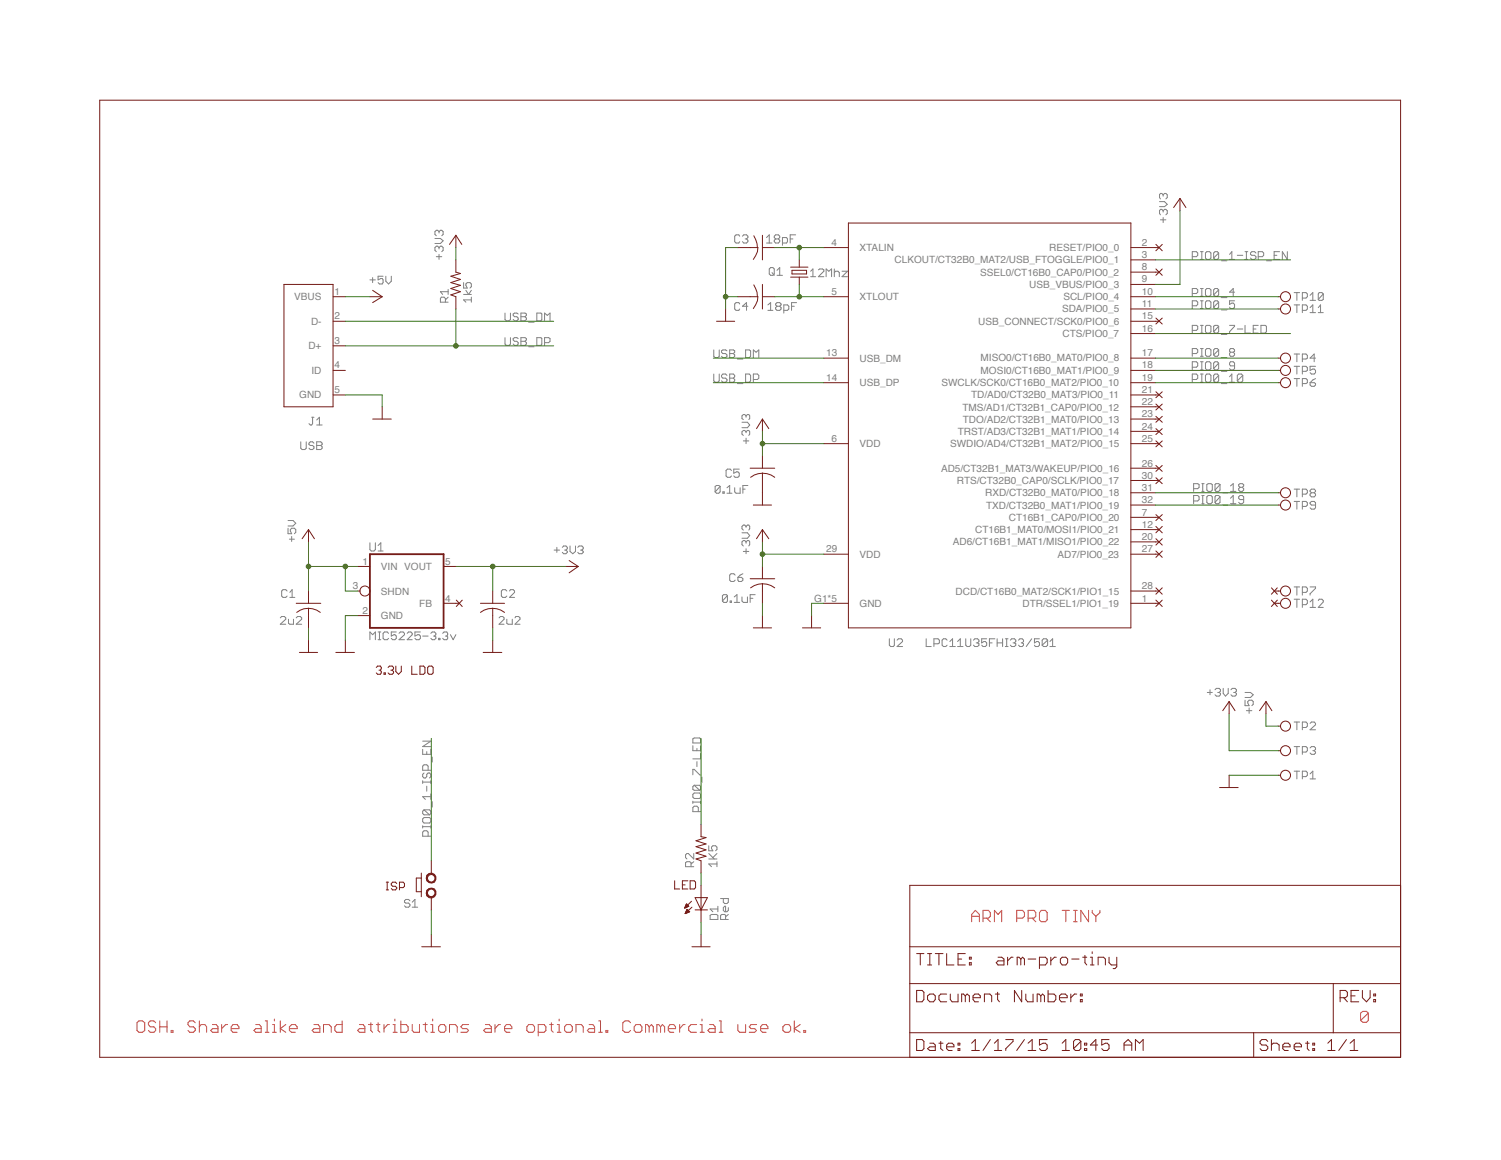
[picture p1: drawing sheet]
<?xml version="1.0" encoding="utf-8"?>
<!DOCTYPE eagle SYSTEM "eagle.dtd">
<eagle version="6.5.0">
<drawing>
<settings>
<setting alwaysvectorfont="no"/>
<setting verticaltext="up"/>
</settings>
<grid distance="0.1" unitdist="inch" unit="inch" style="lines" multiple="1" display="no" altdistance="0.01" altunitdist="inch" altunit="inch"/>
<schematic xreflabel="%F%N/%S.%C%R" xrefpart="/%S.%C%R">
<libraries>
<library name="arm-pro-tiny">
<symbols>
<symbol name="C-US">
<wire x1="-2.54" y1="0" x2="2.54" y2="0" width="0.254" layer="94"/>
<wire x1="0" y1="-1.016" x2="0" y2="-1.0161" width="0.1524" layer="94"/>
<wire x1="0" y1="-1.0161" x2="0" y2="-2.54" width="0.1524" layer="94"/>
<wire x1="0" y1="-1" x2="2.4892" y2="-1.8542" width="0.254" layer="94" curve="-37.878202"/>
<wire x1="-2.4668" y1="-1.8504" x2="0" y2="-1.0161" width="0.254" layer="94" curve="-37.373024"/>
<pin name="1" x="0" y="2.54" visible="off" length="short" direction="pas" swaplevel="1" rot="R270"/>
<pin name="2" x="0" y="-5.08" visible="off" length="short" direction="pas" swaplevel="1" rot="R90"/>
<text x="1.016" y="0.635" size="1.778" layer="95">&gt;NAME</text>
<text x="1.016" y="-4.191" size="1.778" layer="96">&gt;VALUE</text>
</symbol>
<symbol name="+5V">
<wire x1="1.27" y1="-1.905" x2="0" y2="0" width="0.254" layer="94"/>
<wire x1="0" y1="0" x2="-1.27" y2="-1.905" width="0.254" layer="94"/>
<pin name="+5V" x="0" y="-2.54" visible="off" length="short" direction="sup" rot="R90"/>
<text x="-2.54" y="-2.54" size="1.778" layer="96" rot="R90">&gt;VALUE</text>
</symbol>
<symbol name="+3V3">
<wire x1="1.27" y1="-1.905" x2="0" y2="0" width="0.254" layer="94"/>
<wire x1="0" y1="0" x2="-1.27" y2="-1.905" width="0.254" layer="94"/>
<pin name="+3V3" x="0" y="-2.54" visible="off" length="short" direction="sup" rot="R90"/>
<text x="-2.54" y="-5.08" size="1.778" layer="96" rot="R90">&gt;VALUE</text>
</symbol>
<symbol name="CRYSTAL">
<wire x1="1.016" y1="0" x2="2.54" y2="0" width="0.1524" layer="94"/>
<wire x1="-2.54" y1="0" x2="-1.016" y2="0" width="0.1524" layer="94"/>
<wire x1="-0.381" y1="1.524" x2="-0.381" y2="-1.524" width="0.254" layer="94"/>
<wire x1="-0.381" y1="-1.524" x2="0.381" y2="-1.524" width="0.254" layer="94"/>
<wire x1="0.381" y1="-1.524" x2="0.381" y2="1.524" width="0.254" layer="94"/>
<wire x1="0.381" y1="1.524" x2="-0.381" y2="1.524" width="0.254" layer="94"/>
<wire x1="1.016" y1="1.778" x2="1.016" y2="-1.778" width="0.254" layer="94"/>
<wire x1="-1.016" y1="1.778" x2="-1.016" y2="-1.778" width="0.254" layer="94"/>
<pin name="1" x="-2.54" y="0" visible="off" length="point" direction="pas" swaplevel="1"/>
<pin name="2" x="2.54" y="0" visible="off" length="point" direction="pas" swaplevel="1" rot="R180"/>
<text x="2.54" y="1.016" size="1.778" layer="95">&gt;NAME</text>
<text x="2.54" y="-2.54" size="1.778" layer="96">&gt;VALUE</text>
<text x="-2.159" y="-1.143" size="0.8636" layer="93">1</text>
<text x="1.524" y="-1.143" size="0.8636" layer="93">2</text>
</symbol>
<symbol name="DOCFIELD">
<wire x1="0" y1="0" x2="71.12" y2="0" width="0.1016" layer="94"/>
<wire x1="101.6" y1="15.24" x2="87.63" y2="15.24" width="0.1016" layer="94"/>
<wire x1="0" y1="0" x2="0" y2="5.08" width="0.1016" layer="94"/>
<wire x1="0" y1="5.08" x2="71.12" y2="5.08" width="0.1016" layer="94"/>
<wire x1="0" y1="5.08" x2="0" y2="15.24" width="0.1016" layer="94"/>
<wire x1="101.6" y1="15.24" x2="101.6" y2="5.08" width="0.1016" layer="94"/>
<wire x1="71.12" y1="5.08" x2="71.12" y2="0" width="0.1016" layer="94"/>
<wire x1="71.12" y1="5.08" x2="87.63" y2="5.08" width="0.1016" layer="94"/>
<wire x1="71.12" y1="0" x2="101.6" y2="0" width="0.1016" layer="94"/>
<wire x1="87.63" y1="15.24" x2="87.63" y2="5.08" width="0.1016" layer="94"/>
<wire x1="87.63" y1="15.24" x2="0" y2="15.24" width="0.1016" layer="94"/>
<wire x1="87.63" y1="5.08" x2="101.6" y2="5.08" width="0.1016" layer="94"/>
<wire x1="101.6" y1="5.08" x2="101.6" y2="0" width="0.1016" layer="94"/>
<wire x1="0" y1="15.24" x2="0" y2="22.86" width="0.1016" layer="94"/>
<wire x1="101.6" y1="35.56" x2="0" y2="35.56" width="0.1016" layer="94"/>
<wire x1="101.6" y1="35.56" x2="101.6" y2="22.86" width="0.1016" layer="94"/>
<wire x1="0" y1="22.86" x2="101.6" y2="22.86" width="0.1016" layer="94"/>
<wire x1="0" y1="22.86" x2="0" y2="35.56" width="0.1016" layer="94"/>
<wire x1="101.6" y1="22.86" x2="101.6" y2="15.24" width="0.1016" layer="94"/>
<text x="1.27" y="1.27" size="2.54" layer="94" font="vector">Date:</text>
<text x="12.7" y="1.27" size="2.54" layer="94" font="vector">&gt;LAST_DATE_TIME</text>
<text x="72.39" y="1.27" size="2.54" layer="94" font="vector">Sheet:</text>
<text x="86.36" y="1.27" size="2.54" layer="94" font="vector">&gt;SHEET</text>
<text x="88.9" y="11.43" size="2.54" layer="94" font="vector">REV:</text>
<text x="1.27" y="19.05" size="2.54" layer="94" font="vector">TITLE:</text>
<text x="1.27" y="11.43" size="2.54" layer="94" font="vector">Document Number:</text>
<text x="17.78" y="19.05" size="2.54" layer="94" font="vector">&gt;DRAWING_NAME</text>
</symbol>
<symbol name="GND">
<wire x1="-1.905" y1="0" x2="1.905" y2="0" width="0.254" layer="94"/>
<pin name="GND" x="0" y="2.54" visible="off" length="short" direction="sup" rot="R270"/>
</symbol>
<symbol name="LED">
<wire x1="1.27" y1="0" x2="0" y2="-2.54" width="0.254" layer="94"/>
<wire x1="0" y1="-2.54" x2="-1.27" y2="0" width="0.254" layer="94"/>
<wire x1="1.27" y1="-2.54" x2="0" y2="-2.54" width="0.254" layer="94"/>
<wire x1="0" y1="-2.54" x2="-1.27" y2="-2.54" width="0.254" layer="94"/>
<wire x1="1.27" y1="0" x2="0" y2="0" width="0.254" layer="94"/>
<wire x1="0" y1="0" x2="-1.27" y2="0" width="0.254" layer="94"/>
<wire x1="0" y1="0" x2="0" y2="-2.54" width="0.1524" layer="94"/>
<wire x1="-2.032" y1="-0.762" x2="-3.429" y2="-2.159" width="0.1524" layer="94"/>
<wire x1="-1.905" y1="-1.905" x2="-3.302" y2="-3.302" width="0.1524" layer="94"/>
<pin name="A" x="0" y="2.54" visible="off" length="short" direction="pas" rot="R270"/>
<pin name="C" x="0" y="-5.08" visible="off" length="short" direction="pas" rot="R90"/>
<text x="3.556" y="-4.572" size="1.778" layer="95" rot="R90">&gt;NAME</text>
<text x="5.715" y="-4.572" size="1.778" layer="96" rot="R90">&gt;VALUE</text>
<polygon width="0.1524" layer="94">
<vertex x="-3.429" y="-2.159"/>
<vertex x="-3.048" y="-1.27"/>
<vertex x="-2.54" y="-1.778"/>
</polygon>
<polygon width="0.1524" layer="94">
<vertex x="-3.302" y="-3.302"/>
<vertex x="-2.921" y="-2.413"/>
<vertex x="-2.413" y="-2.921"/>
</polygon>
</symbol>
<symbol name="LPC11U35FHN33">
<wire x1="10.16" y1="50.8" x2="10.16" y2="-33.02" width="0.254" layer="94"/>
<wire x1="10.16" y1="-33.02" x2="-48.26" y2="-33.02" width="0.254" layer="94"/>
<wire x1="-48.26" y1="-33.02" x2="-48.26" y2="50.8" width="0.254" layer="94"/>
<wire x1="-48.26" y1="50.8" x2="10.16" y2="50.8" width="0.254" layer="94"/>
<pin name="AD5/CT32B1_MAT3/WAKEUP/PIO0_16" x="15.24" y="0" length="middle" rot="R180"/>
<pin name="AD6/CT16B1_MAT1/MISO1/PIO0_22" x="15.24" y="-15.24" length="middle" rot="R180"/>
<pin name="AD7/PIO0_23" x="15.24" y="-17.78" length="middle" rot="R180"/>
<pin name="CLKOUT/CT32B0_MAT2/USB_FTOGGLE/PIO0_1" x="15.24" y="43.18" length="middle" rot="R180"/>
<pin name="CT16B1_CAP0/PIO0_20" x="15.24" y="-10.16" length="middle" rot="R180"/>
<pin name="CT16B1_MAT0/MOSI1/PIO0_21" x="15.24" y="-12.7" length="middle" rot="R180"/>
<pin name="CTS/PIO0_7" x="15.24" y="27.94" length="middle" rot="R180"/>
<pin name="DCD/CT16B0_MAT2/SCK1/PIO1_15" x="15.24" y="-25.4" length="middle" rot="R180"/>
<pin name="DTR/SSEL1/PIO1_19" x="15.24" y="-27.94" length="middle" rot="R180"/>
<pin name="GND" x="-53.34" y="-27.94" length="middle"/>
<pin name="MISO0/CT16B0_MAT0/PIO0_8" x="15.24" y="22.86" length="middle" rot="R180"/>
<pin name="MOSI0/CT16B0_MAT1/PIO0_9" x="15.24" y="20.32" length="middle" rot="R180"/>
<pin name="RESET/PIO0_0" x="15.24" y="45.72" length="middle" rot="R180"/>
<pin name="RTS/CT32B0_CAP0/SCLK/PIO0_17" x="15.24" y="-2.54" length="middle" rot="R180"/>
<pin name="RXD/CT32B0_MAT0/PIO0_18" x="15.24" y="-5.08" length="middle" rot="R180"/>
<pin name="SCL/PIO0_4" x="15.24" y="35.56" length="middle" rot="R180"/>
<pin name="SDA/PIO0_5" x="15.24" y="33.02" length="middle" rot="R180"/>
<pin name="SSEL0/CT16B0_CAP0/PIO0_2" x="15.24" y="40.64" length="middle" rot="R180"/>
<pin name="SWCLK/SCK0/CT16B0_MAT2/PIO0_10" x="15.24" y="17.78" length="middle" rot="R180"/>
<pin name="SWDIO/AD4/CT32B1_MAT2/PIO0_15" x="15.24" y="5.08" length="middle" rot="R180"/>
<pin name="TD/AD0/CT32B0_MAT3/PIO0_11" x="15.24" y="15.24" length="middle" rot="R180"/>
<pin name="TDO/AD2/CT32B1_MAT0/PIO0_13" x="15.24" y="10.16" length="middle" rot="R180"/>
<pin name="TMS/AD1/CT32B1_CAP0/PIO0_12" x="15.24" y="12.7" length="middle" rot="R180"/>
<pin name="TRST/AD3/CT32B1_MAT1/PIO0_14" x="15.24" y="7.62" length="middle" rot="R180"/>
<pin name="TXD/CT32B0_MAT1/PIO0_19" x="15.24" y="-7.62" length="middle" rot="R180"/>
<pin name="USB_CONNECT/SCK0/PIO0_6" x="15.24" y="30.48" length="middle" rot="R180"/>
<pin name="USB_DM" x="-53.34" y="22.86" length="middle"/>
<pin name="USB_DP" x="-53.34" y="17.78" length="middle"/>
<pin name="USB_VBUS/PIO0_3" x="15.24" y="38.1" length="middle" rot="R180"/>
<pin name="VDD@1" x="-53.34" y="5.08" length="middle"/>
<pin name="VDD@2" x="-53.34" y="-17.78" length="middle"/>
<pin name="XTALIN" x="-53.34" y="45.72" length="middle"/>
<pin name="XTLOUT" x="-53.34" y="35.56" length="middle"/>
<text x="-47.498" y="-36.9824" size="1.778" layer="95">&gt;NAME</text>
<text x="-34.798" y="-36.9824" size="1.778" layer="96">&gt;VALUE</text>
</symbol>
<symbol name="NC">
<wire x1="0" y1="0" x2="-0.762" y2="0" width="0.1524" layer="94"/>
<wire x1="-1.397" y1="0.635" x2="-0.127" y2="-0.635" width="0.254" layer="94"/>
<wire x1="-0.127" y1="0.635" x2="-1.397" y2="-0.635" width="0.254" layer="94"/>
</symbol>
<symbol name="PINHD1">
<pin name="1" x="-2.54" y="0" visible="off" length="short" direction="pas" function="dot"/>
<text x="0.762" y="-0.889" size="1.778" layer="95">&gt;NAME</text>
</symbol>
<symbol name="PUSH_BUTTON">
<circle x="0" y="-1.524" radius="0.915809375" width="0.254" layer="94"/>
<circle x="0" y="1.524" radius="0.915809375" width="0.254" layer="94"/>
<wire x1="-2.032" y1="2.54" x2="-2.032" y2="1.524" width="0.254" layer="94"/>
<wire x1="-2.032" y1="1.524" x2="-2.032" y2="-1.27" width="0.254" layer="94"/>
<wire x1="-2.032" y1="-1.27" x2="-2.032" y2="-2.286" width="0.254" layer="94"/>
<wire x1="-2.032" y1="1.524" x2="-3.048" y2="1.524" width="0.254" layer="94"/>
<wire x1="-3.048" y1="1.524" x2="-3.048" y2="-1.27" width="0.254" layer="94"/>
<wire x1="-3.048" y1="-1.27" x2="-2.032" y2="-1.27" width="0.254" layer="94"/>
<pin name="1" x="0" y="-5.08" visible="off" length="short" direction="pas" rot="R90"/>
<pin name="2" x="0" y="5.08" visible="off" length="short" direction="pas" rot="R270"/>
<text x="-10.16" y="3.81" size="1.778" layer="95">&gt;NAME</text>
</symbol>
<symbol name="R-US">
<wire x1="-2.54" y1="0" x2="-2.159" y2="1.016" width="0.2032" layer="94"/>
<wire x1="-2.159" y1="1.016" x2="-1.524" y2="-1.016" width="0.2032" layer="94"/>
<wire x1="-1.524" y1="-1.016" x2="-0.889" y2="1.016" width="0.2032" layer="94"/>
<wire x1="-0.889" y1="1.016" x2="-0.254" y2="-1.016" width="0.2032" layer="94"/>
<wire x1="-0.254" y1="-1.016" x2="0.381" y2="1.016" width="0.2032" layer="94"/>
<wire x1="0.381" y1="1.016" x2="1.016" y2="-1.016" width="0.2032" layer="94"/>
<wire x1="1.016" y1="-1.016" x2="1.651" y2="1.016" width="0.2032" layer="94"/>
<wire x1="1.651" y1="1.016" x2="2.286" y2="-1.016" width="0.2032" layer="94"/>
<wire x1="2.286" y1="-1.016" x2="2.54" y2="0" width="0.2032" layer="94"/>
<pin name="1" x="-5.08" y="0" visible="off" length="short" direction="pas" swaplevel="1"/>
<pin name="2" x="5.08" y="0" visible="off" length="short" direction="pas" swaplevel="1" rot="R180"/>
<text x="-3.81" y="1.4986" size="1.778" layer="95">&gt;NAME</text>
<text x="-3.81" y="-3.302" size="1.778" layer="96">&gt;VALUE</text>
</symbol>
<symbol name="TC1015">
<wire x1="-7.62" y1="-7.62" x2="7.62" y2="-7.62" width="0.4064" layer="94"/>
<wire x1="7.62" y1="-7.62" x2="7.62" y2="7.62" width="0.4064" layer="94"/>
<wire x1="7.62" y1="7.62" x2="-7.62" y2="7.62" width="0.4064" layer="94"/>
<wire x1="-7.62" y1="7.62" x2="-7.62" y2="-7.62" width="0.4064" layer="94"/>
<pin name="FB" x="10.16" y="-2.54" length="short" direction="pas" rot="R180"/>
<pin name="GND" x="-10.16" y="-5.08" length="short" direction="pwr"/>
<pin name="SHDN" x="-10.16" y="0" length="short" direction="in" function="dot"/>
<pin name="VIN" x="-10.16" y="5.08" length="short" direction="pwr"/>
<pin name="VOUT" x="10.16" y="5.08" length="short" direction="sup" rot="R180"/>
<text x="-7.62" y="8.255" size="1.778" layer="95">&gt;NAME</text>
<text x="-7.62" y="-10.16" size="1.778" layer="96">&gt;VALUE</text>
</symbol>
<symbol name="USB">
<wire x1="-5.08" y1="17.78" x2="5.08" y2="17.78" width="0.254" layer="94"/>
<wire x1="5.08" y1="17.78" x2="5.08" y2="-7.62" width="0.254" layer="94"/>
<wire x1="5.08" y1="-7.62" x2="-5.08" y2="-7.62" width="0.254" layer="94"/>
<wire x1="-5.08" y1="17.78" x2="-5.08" y2="-7.62" width="0.254" layer="94"/>
<pin name="D+" x="7.62" y="5.08" length="short" rot="R180"/>
<pin name="D-" x="7.62" y="10.16" length="short" rot="R180"/>
<pin name="GND" x="7.62" y="-5.08" length="short" rot="R180"/>
<pin name="ID" x="7.62" y="0" length="short" rot="R180"/>
<pin name="VBUS" x="7.62" y="15.24" length="short" rot="R180"/>
<text x="3.302" y="-11.43" size="1.778" layer="95" rot="MR0">&gt;NAME</text>
<text x="3.302" y="-16.51" size="1.778" layer="96" rot="MR0">&gt;VALUE</text>
</symbol>
</symbols>
<devicesets>
<deviceset name="C-US" prefix="C" uservalue="yes">
<gates>
<gate name="G$1" symbol="C-US" x="0" y="0"/>
</gates>
<devices>
<device name="C0402K" package="C0402K">
<connects>
<connect gate="G$1" pin="1" pad="1"/>
<connect gate="G$1" pin="2" pad="2"/>
</connects>
<technologies>
<technology name=""/>
</technologies>
</device>
</devices>
</deviceset>
<deviceset name="+5V" prefix="P+">
<gates>
<gate name="VCC" symbol="+5V" x="0" y="0"/>
</gates>
<devices>
<device name="">
<technologies>
<technology name=""/>
</technologies>
</device>
</devices>
</deviceset>
<deviceset name="+3V3" prefix="+3V3">
<gates>
<gate name="G$1" symbol="+3V3" x="0" y="0"/>
</gates>
<devices>
<device name="">
<technologies>
<technology name=""/>
</technologies>
</device>
</devices>
</deviceset>
<deviceset name="CRYSTAL" prefix="Q" uservalue="yes">
<gates>
<gate name="G$1" symbol="CRYSTAL" x="0" y="0"/>
</gates>
<devices>
<device name="CTS406" package="CRYSTAL">
<connects>
<connect gate="G$1" pin="1" pad="1"/>
<connect gate="G$1" pin="2" pad="3"/>
</connects>
<technologies>
<technology name="">
<attribute name="MF" value="" constant="no"/>
<attribute name="MPN" value="" constant="no"/>
<attribute name="OC_FARNELL" value="unknown" constant="no"/>
<attribute name="OC_NEWARK" value="unknown" constant="no"/>
</technology>
</technologies>
</device>
</devices>
</deviceset>
<deviceset name="DOCFIELD">
<gates>
<gate name="G$1" symbol="DOCFIELD" x="0" y="0"/>
</gates>
<devices>
<device name="">
<technologies>
<technology name=""/>
</technologies>
</device>
</devices>
</deviceset>
<deviceset name="GND" prefix="GND">
<gates>
<gate name="1" symbol="GND" x="0" y="0"/>
</gates>
<devices>
<device name="">
<technologies>
<technology name=""/>
</technologies>
</device>
</devices>
</deviceset>
<deviceset name="LED" prefix="LED" uservalue="yes">
<gates>
<gate name="G$1" symbol="LED" x="0" y="0"/>
</gates>
<devices>
<device name="CHIP-LED0603" package="CHIP-LED0603">
<connects>
<connect gate="G$1" pin="A" pad="A"/>
<connect gate="G$1" pin="C" pad="C"/>
</connects>
<technologies>
<technology name=""/>
</technologies>
</device>
</devices>
</deviceset>
<deviceset name="LPC11U35FHN33/501">
<gates>
<gate name="G$1" symbol="LPC11U35FHN33" x="22.86" y="-7.62"/>
</gates>
<devices>
<device name="" package="HVQFN33-5MM">
<connects>
<connect gate="G$1" pin="AD5/CT32B1_MAT3/WAKEUP/PIO0_16" pad="26"/>
<connect gate="G$1" pin="AD6/CT16B1_MAT1/MISO1/PIO0_22" pad="20"/>
<connect gate="G$1" pin="AD7/PIO0_23" pad="27"/>
<connect gate="G$1" pin="CLKOUT/CT32B0_MAT2/USB_FTOGGLE/PIO0_1" pad="3"/>
<connect gate="G$1" pin="CT16B1_CAP0/PIO0_20" pad="7"/>
<connect gate="G$1" pin="CT16B1_MAT0/MOSI1/PIO0_21" pad="12"/>
<connect gate="G$1" pin="CTS/PIO0_7" pad="16"/>
<connect gate="G$1" pin="DCD/CT16B0_MAT2/SCK1/PIO1_15" pad="28"/>
<connect gate="G$1" pin="DTR/SSEL1/PIO1_19" pad="1"/>
<connect gate="G$1" pin="GND" pad="G1 G2 G3 G4 TAB"/>
<connect gate="G$1" pin="MISO0/CT16B0_MAT0/PIO0_8" pad="17"/>
<connect gate="G$1" pin="MOSI0/CT16B0_MAT1/PIO0_9" pad="18"/>
<connect gate="G$1" pin="RESET/PIO0_0" pad="2"/>
<connect gate="G$1" pin="RTS/CT32B0_CAP0/SCLK/PIO0_17" pad="30"/>
<connect gate="G$1" pin="RXD/CT32B0_MAT0/PIO0_18" pad="31"/>
<connect gate="G$1" pin="SCL/PIO0_4" pad="10"/>
<connect gate="G$1" pin="SDA/PIO0_5" pad="11"/>
<connect gate="G$1" pin="SSEL0/CT16B0_CAP0/PIO0_2" pad="8"/>
<connect gate="G$1" pin="SWCLK/SCK0/CT16B0_MAT2/PIO0_10" pad="19"/>
<connect gate="G$1" pin="SWDIO/AD4/CT32B1_MAT2/PIO0_15" pad="25"/>
<connect gate="G$1" pin="TD/AD0/CT32B0_MAT3/PIO0_11" pad="21"/>
<connect gate="G$1" pin="TDO/AD2/CT32B1_MAT0/PIO0_13" pad="23"/>
<connect gate="G$1" pin="TMS/AD1/CT32B1_CAP0/PIO0_12" pad="22"/>
<connect gate="G$1" pin="TRST/AD3/CT32B1_MAT1/PIO0_14" pad="24"/>
<connect gate="G$1" pin="TXD/CT32B0_MAT1/PIO0_19" pad="32"/>
<connect gate="G$1" pin="USB_CONNECT/SCK0/PIO0_6" pad="15"/>
<connect gate="G$1" pin="USB_DM" pad="13"/>
<connect gate="G$1" pin="USB_DP" pad="14"/>
<connect gate="G$1" pin="USB_VBUS/PIO0_3" pad="9"/>
<connect gate="G$1" pin="VDD@1" pad="6"/>
<connect gate="G$1" pin="VDD@2" pad="29"/>
<connect gate="G$1" pin="XTALIN" pad="4"/>
<connect gate="G$1" pin="XTLOUT" pad="5"/>
</connects>
<technologies>
<technology name=""/>
</technologies>
</device>
</devices>
</deviceset>
<deviceset name="NC">
<gates>
<gate name="G$1" symbol="NC" x="0" y="0"/>
</gates>
<devices>
<device name="">
<technologies>
<technology name=""/>
</technologies>
</device>
</devices>
</deviceset>
<deviceset name="PINHD-1X1" prefix="JP" uservalue="yes">
<gates>
<gate name="G$1" symbol="PINHD1" x="0" y="0"/>
</gates>
<devices>
<device name="" package="1X01">
<connects>
<connect gate="G$1" pin="1" pad="1"/>
</connects>
<technologies>
<technology name=""/>
</technologies>
</device>
</devices>
</deviceset>
<deviceset name="PUSH_BUTTON">
<gates>
<gate name="G$1" symbol="PUSH_BUTTON" x="0" y="0"/>
</gates>
<devices>
<device name="" package="PUSH_BUTTON">
<connects>
<connect gate="G$1" pin="1" pad="A1"/>
<connect gate="G$1" pin="2" pad="B2"/>
</connects>
<technologies>
<technology name=""/>
</technologies>
</device>
</devices>
</deviceset>
<deviceset name="R-US_" prefix="R" uservalue="yes">
<gates>
<gate name="G$1" symbol="R-US" x="0" y="0"/>
</gates>
<devices>
<device name="R0402" package="R0402">
<connects>
<connect gate="G$1" pin="1" pad="1"/>
<connect gate="G$1" pin="2" pad="2"/>
</connects>
<technologies>
<technology name=""/>
</technologies>
</device>
</devices>
</deviceset>
<deviceset name="TC1015" prefix="IC">
<gates>
<gate name="G$1" symbol="TC1015" x="0" y="0"/>
</gates>
<devices>
<device name="" package="SOT25">
<connects>
<connect gate="G$1" pin="FB" pad="4"/>
<connect gate="G$1" pin="GND" pad="2"/>
<connect gate="G$1" pin="SHDN" pad="3"/>
<connect gate="G$1" pin="VIN" pad="1"/>
<connect gate="G$1" pin="VOUT" pad="5"/>
</connects>
<technologies>
<technology name=""/>
</technologies>
</device>
</devices>
</deviceset>
<deviceset name="USB" prefix="J">
<gates>
<gate name="G$1" symbol="USB" x="0" y="0"/>
</gates>
<devices>
<device name="" package="USB-MICRO-ZX62RD-AB-5P8">
<connects>
<connect gate="G$1" pin="D+" pad="3"/>
<connect gate="G$1" pin="D-" pad="2"/>
<connect gate="G$1" pin="GND" pad="5"/>
<connect gate="G$1" pin="ID" pad="4"/>
<connect gate="G$1" pin="VBUS" pad="1"/>
</connects>
<technologies>
<technology name=""/>
</technologies>
</device>
</devices>
</deviceset>
</devicesets>
</library>
</libraries>
<attributes>
</attributes>
<variantdefs>
</variantdefs>
<classes>
<class number="0" name="default" width="0" drill="0">
</class>
<class number="1" name="power" width="0.254" drill="0">
</class>
<class number="2" name="critical" width="0" drill="0">
</class>
</classes>
<parts>
<part name="U$20" library="arm-pro-tiny" deviceset="DOCFIELD" device=""/>
<part name="GND22" library="arm-pro-tiny" deviceset="GND" device=""/>
<part name="S1" library="arm-pro-tiny" deviceset="PUSH_BUTTON" device=""/>
<part name="U1" library="arm-pro-tiny" deviceset="TC1015" device="" value="MIC5225-3.3v"/>
<part name="GND3" library="arm-pro-tiny" deviceset="GND" device=""/>
<part name="C2" library="arm-pro-tiny" deviceset="C-US" device="C0402K" value="2u2"/>
<part name="GND18" library="arm-pro-tiny" deviceset="GND" device=""/>
<part name="C1" library="arm-pro-tiny" deviceset="C-US" device="C0402K" value="2u2"/>
<part name="GND28" library="arm-pro-tiny" deviceset="GND" device=""/>
<part name="U2" library="arm-pro-tiny" deviceset="LPC11U35FHN33/501" device="" value="LPC11U35FHI33/501"/>
<part name="GND2" library="arm-pro-tiny" deviceset="GND" device=""/>
<part name="Q1" library="arm-pro-tiny" deviceset="CRYSTAL" device="CTS406" value="12Mhz"/>
<part name="C3" library="arm-pro-tiny" deviceset="C-US" device="C0402K" value="18pF"/>
<part name="C4" library="arm-pro-tiny" deviceset="C-US" device="C0402K" value="18pF"/>
<part name="GND4" library="arm-pro-tiny" deviceset="GND" device=""/>
<part name="C6" library="arm-pro-tiny" deviceset="C-US" device="C0402K" value="0.1uF"/>
<part name="GND10" library="arm-pro-tiny" deviceset="GND" device=""/>
<part name="C5" library="arm-pro-tiny" deviceset="C-US" device="C0402K" value="0.1uF"/>
<part name="GND11" library="arm-pro-tiny" deviceset="GND" device=""/>
<part name="+3V1" library="arm-pro-tiny" deviceset="+3V3" device=""/>
<part name="+3V2" library="arm-pro-tiny" deviceset="+3V3" device=""/>
<part name="GND8" library="arm-pro-tiny" deviceset="GND" device=""/>
<part name="R1" library="arm-pro-tiny" deviceset="R-US_" device="R0402" value="1k5"/>
<part name="+3V5" library="arm-pro-tiny" deviceset="+3V3" device=""/>
<part name="R2" library="arm-pro-tiny" deviceset="R-US_" device="R0402" value="1K5"/>
<part name="D1" library="arm-pro-tiny" deviceset="LED" device="CHIP-LED0603" value="Red"/>
<part name="GND6" library="arm-pro-tiny" deviceset="GND" device=""/>
<part name="TP10" library="arm-pro-tiny" deviceset="PINHD-1X1" device="" value="HDR1"/>
<part name="TP11" library="arm-pro-tiny" deviceset="PINHD-1X1" device="" value="HDR1"/>
<part name="TP4" library="arm-pro-tiny" deviceset="PINHD-1X1" device="" value="HDR1"/>
<part name="TP5" library="arm-pro-tiny" deviceset="PINHD-1X1" device="" value="HDR1"/>
<part name="TP6" library="arm-pro-tiny" deviceset="PINHD-1X1" device="" value="HDR1"/>
<part name="TP8" library="arm-pro-tiny" deviceset="PINHD-1X1" device="" value="HDR1"/>
<part name="TP9" library="arm-pro-tiny" deviceset="PINHD-1X1" device="" value="HDR1"/>
<part name="TP2" library="arm-pro-tiny" deviceset="PINHD-1X1" device="" value="HDR1"/>
<part name="TP3" library="arm-pro-tiny" deviceset="PINHD-1X1" device="" value="HDR1"/>
<part name="TP1" library="arm-pro-tiny" deviceset="PINHD-1X1" device="" value="HDR1"/>
<part name="GND16" library="arm-pro-tiny" deviceset="GND" device=""/>
<part name="+3V3" library="arm-pro-tiny" deviceset="+3V3" device=""/>
<part name="U$1" library="arm-pro-tiny" deviceset="NC" device=""/>
<part name="+3V9" library="arm-pro-tiny" deviceset="+3V3" device=""/>
<part name="+3V6" library="arm-pro-tiny" deviceset="+3V3" device=""/>
<part name="U$2" library="arm-pro-tiny" deviceset="NC" device=""/>
<part name="U$3" library="arm-pro-tiny" deviceset="NC" device=""/>
<part name="U$4" library="arm-pro-tiny" deviceset="NC" device=""/>
<part name="U$5" library="arm-pro-tiny" deviceset="NC" device=""/>
<part name="U$6" library="arm-pro-tiny" deviceset="NC" device=""/>
<part name="U$7" library="arm-pro-tiny" deviceset="NC" device=""/>
<part name="U$8" library="arm-pro-tiny" deviceset="NC" device=""/>
<part name="U$9" library="arm-pro-tiny" deviceset="NC" device=""/>
<part name="U$10" library="arm-pro-tiny" deviceset="NC" device=""/>
<part name="U$11" library="arm-pro-tiny" deviceset="NC" device=""/>
<part name="U$12" library="arm-pro-tiny" deviceset="NC" device=""/>
<part name="U$13" library="arm-pro-tiny" deviceset="NC" device=""/>
<part name="U$14" library="arm-pro-tiny" deviceset="NC" device=""/>
<part name="U$15" library="arm-pro-tiny" deviceset="NC" device=""/>
<part name="U$16" library="arm-pro-tiny" deviceset="NC" device=""/>
<part name="U$17" library="arm-pro-tiny" deviceset="NC" device=""/>
<part name="P+3" library="arm-pro-tiny" deviceset="+5V" device=""/>
<part name="P+1" library="arm-pro-tiny" deviceset="+5V" device=""/>
<part name="P+2" library="arm-pro-tiny" deviceset="+5V" device=""/>
<part name="J1" library="arm-pro-tiny" deviceset="USB" device=""/>
<part name="TP7" library="arm-pro-tiny" deviceset="PINHD-1X1" device="" value="HDR1"/>
<part name="TP12" library="arm-pro-tiny" deviceset="PINHD-1X1" device="" value="HDR1"/>
<part name="U$18" library="arm-pro-tiny" deviceset="NC" device=""/>
<part name="U$19" library="arm-pro-tiny" deviceset="NC" device=""/>
</parts>
<sheets>
<sheet>
<plain>
<text x="180.34" y="27.94" size="2.54" layer="97" font="vector">ARM PRO TINY</text>
<wire x1="0" y1="198.12" x2="269.24" y2="198.12" width="0.1524" layer="94"/>
<wire x1="269.24" y1="198.12" x2="269.24" y2="0" width="0.1524" layer="94"/>
<wire x1="269.24" y1="0" x2="0" y2="0" width="0.1524" layer="94"/>
<wire x1="0" y1="0" x2="0" y2="198.12" width="0.1524" layer="94"/>
<text x="260.858" y="7.112" size="2.54" layer="97">0</text>
<text x="59.182" y="34.544" size="1.778" layer="94">ISP</text>
<text x="118.872" y="34.798" size="1.778" layer="94">LED</text>
<text x="57.15" y="79.248" size="1.778" layer="94">3.3V LDO</text>
<text x="7.62" y="5.08" size="2.54" layer="97" font="vector">OSH. Share alike and attributions are optional. Commercial use ok.</text>
</plain>
<instances>
<instance part="U$20" gate="G$1" x="167.64" y="0"/>
<instance part="GND22" gate="1" x="68.58" y="22.86"/>
<instance part="S1" gate="G$1" x="68.58" y="35.56" smashed="yes">
<attribute name="NAME" x="62.992" y="30.988" size="1.778" layer="95"/>
</instance>
<instance part="U1" gate="G$1" x="63.5" y="96.52"/>
<instance part="GND3" gate="1" x="50.8" y="83.82"/>
<instance part="C2" gate="G$1" x="81.28" y="93.98" smashed="yes">
<attribute name="NAME" x="83.058" y="95.123" size="1.778" layer="95"/>
<attribute name="VALUE" x="82.55" y="89.535" size="1.778" layer="96"/>
</instance>
<instance part="GND18" gate="1" x="81.28" y="83.82"/>
<instance part="C1" gate="G$1" x="43.18" y="93.98" smashed="yes">
<attribute name="NAME" x="37.592" y="95.123" size="1.778" layer="95"/>
<attribute name="VALUE" x="37.338" y="89.535" size="1.778" layer="96"/>
</instance>
<instance part="GND28" gate="1" x="43.18" y="83.82"/>
<instance part="U2" gate="G$1" x="203.2" y="121.92" smashed="yes">
<attribute name="NAME" x="163.322" y="84.9376" size="1.778" layer="95"/>
<attribute name="VALUE" x="170.942" y="84.9376" size="1.778" layer="96"/>
</instance>
<instance part="GND2" gate="1" x="147.32" y="88.9"/>
<instance part="Q1" gate="G$1" x="144.78" y="162.56" smashed="yes" rot="R90">
<attribute name="NAME" x="141.732" y="163.576" size="1.778" layer="95" rot="R180"/>
<attribute name="VALUE" x="155.194" y="163.322" size="1.778" layer="96" rot="R180"/>
</instance>
<instance part="C3" gate="G$1" x="137.16" y="167.64" smashed="yes" rot="R270">
<attribute name="NAME" x="131.318" y="168.529" size="1.778" layer="95"/>
<attribute name="VALUE" x="137.922" y="168.529" size="1.778" layer="96"/>
</instance>
<instance part="C4" gate="G$1" x="137.16" y="157.48" smashed="yes" rot="R270">
<attribute name="NAME" x="131.318" y="154.559" size="1.778" layer="95"/>
<attribute name="VALUE" x="138.176" y="154.559" size="1.778" layer="96"/>
</instance>
<instance part="GND4" gate="1" x="129.54" y="152.4"/>
<instance part="C6" gate="G$1" x="137.16" y="99.06" smashed="yes">
<attribute name="NAME" x="130.302" y="98.425" size="1.778" layer="95"/>
<attribute name="VALUE" x="128.778" y="94.107" size="1.778" layer="96"/>
</instance>
<instance part="GND10" gate="1" x="137.16" y="88.9"/>
<instance part="C5" gate="G$1" x="137.16" y="121.92" smashed="yes">
<attribute name="NAME" x="129.54" y="120.015" size="1.778" layer="95"/>
<attribute name="VALUE" x="127.254" y="116.713" size="1.778" layer="96"/>
</instance>
<instance part="GND11" gate="1" x="137.16" y="114.3"/>
<instance part="+3V1" gate="G$1" x="137.16" y="109.22"/>
<instance part="+3V2" gate="G$1" x="137.16" y="132.08"/>
<instance part="GND8" gate="1" x="58.42" y="132.08"/>
<instance part="R1" gate="G$1" x="73.66" y="160.02" rot="R90"/>
<instance part="+3V5" gate="G$1" x="99.06" y="101.6" rot="R270"/>
<instance part="R2" gate="G$1" x="124.46" y="43.18" rot="R90"/>
<instance part="D1" gate="G$1" x="124.46" y="33.02"/>
<instance part="GND6" gate="1" x="124.46" y="22.86"/>
<instance part="TP10" gate="G$1" x="246.38" y="157.48"/>
<instance part="TP11" gate="G$1" x="246.38" y="154.94"/>
<instance part="TP4" gate="G$1" x="246.38" y="144.78"/>
<instance part="TP5" gate="G$1" x="246.38" y="142.24"/>
<instance part="TP6" gate="G$1" x="246.38" y="139.7"/>
<instance part="TP8" gate="G$1" x="246.38" y="116.84"/>
<instance part="TP9" gate="G$1" x="246.38" y="114.3"/>
<instance part="TP2" gate="G$1" x="246.38" y="68.58"/>
<instance part="TP3" gate="G$1" x="246.38" y="63.5"/>
<instance part="TP1" gate="G$1" x="246.38" y="58.42"/>
<instance part="GND16" gate="1" x="233.68" y="55.88"/>
<instance part="+3V3" gate="G$1" x="233.68" y="73.66" smashed="yes">
<attribute name="VALUE" x="229.108" y="74.676" size="1.778" layer="96"/>
</instance>
<instance part="U$1" gate="G$1" x="73.66" y="93.98" rot="R180"/>
<instance part="+3V9" gate="G$1" x="73.66" y="170.18"/>
<instance part="+3V6" gate="G$1" x="223.52" y="177.8"/>
<instance part="U$2" gate="G$1" x="218.44" y="111.76" rot="R180"/>
<instance part="U$3" gate="G$1" x="218.44" y="109.22" rot="R180"/>
<instance part="U$4" gate="G$1" x="218.44" y="106.68" rot="R180"/>
<instance part="U$5" gate="G$1" x="218.44" y="104.14" rot="R180"/>
<instance part="U$6" gate="G$1" x="218.44" y="96.52" rot="R180"/>
<instance part="U$7" gate="G$1" x="218.44" y="93.98" rot="R180"/>
<instance part="U$8" gate="G$1" x="218.44" y="119.38" rot="R180"/>
<instance part="U$9" gate="G$1" x="218.44" y="121.92" rot="R180"/>
<instance part="U$10" gate="G$1" x="218.44" y="127" rot="R180"/>
<instance part="U$11" gate="G$1" x="218.44" y="129.54" rot="R180"/>
<instance part="U$12" gate="G$1" x="218.44" y="132.08" rot="R180"/>
<instance part="U$13" gate="G$1" x="218.44" y="134.62" rot="R180"/>
<instance part="U$14" gate="G$1" x="218.44" y="137.16" rot="R180"/>
<instance part="U$15" gate="G$1" x="218.44" y="152.4" rot="R180"/>
<instance part="U$16" gate="G$1" x="218.44" y="162.56" rot="R180"/>
<instance part="U$17" gate="G$1" x="218.44" y="167.64" rot="R180"/>
<instance part="P+3" gate="VCC" x="58.42" y="157.48" smashed="yes" rot="R270">
<attribute name="VALUE" x="55.88" y="160.02" size="1.778" layer="96"/>
</instance>
<instance part="P+1" gate="VCC" x="43.18" y="109.22"/>
<instance part="P+2" gate="VCC" x="241.3" y="73.66"/>
<instance part="J1" gate="G$1" x="43.18" y="142.24"/>
<instance part="TP7" gate="G$1" x="246.38" y="96.52"/>
<instance part="TP12" gate="G$1" x="246.38" y="93.98"/>
<instance part="U$18" gate="G$1" x="243.84" y="96.52"/>
<instance part="U$19" gate="G$1" x="243.84" y="93.98"/>
</instances>
<busses>
</busses>
<nets>
<net name="N$1" class="0">
<segment>
<pinref part="C3" gate="G$1" pin="1"/>
<pinref part="U2" gate="G$1" pin="XTALIN"/>
<wire x1="139.7" y1="167.64" x2="144.78" y2="167.64" width="0.1524" layer="91"/>
<pinref part="Q1" gate="G$1" pin="2"/>
<wire x1="144.78" y1="167.64" x2="149.86" y2="167.64" width="0.1524" layer="91"/>
<wire x1="144.78" y1="165.1" x2="144.78" y2="167.64" width="0.1524" layer="91"/>
<junction x="144.78" y="167.64"/>
</segment>
</net>
<net name="N$3" class="0">
<segment>
<pinref part="C4" gate="G$1" pin="1"/>
<pinref part="U2" gate="G$1" pin="XTLOUT"/>
<wire x1="139.7" y1="157.48" x2="144.78" y2="157.48" width="0.1524" layer="91"/>
<pinref part="Q1" gate="G$1" pin="1"/>
<wire x1="144.78" y1="157.48" x2="149.86" y2="157.48" width="0.1524" layer="91"/>
<wire x1="144.78" y1="160.02" x2="144.78" y2="157.48" width="0.1524" layer="91"/>
<junction x="144.78" y="157.48"/>
</segment>
</net>
<net name="+3V3" class="0">
<segment>
<pinref part="C5" gate="G$1" pin="1"/>
<wire x1="137.16" y1="124.46" x2="137.16" y2="127" width="0.1524" layer="91"/>
<pinref part="U2" gate="G$1" pin="VDD@1"/>
<wire x1="137.16" y1="127" x2="149.86" y2="127" width="0.1524" layer="91"/>
<pinref part="+3V2" gate="G$1" pin="+3V3"/>
<wire x1="137.16" y1="129.54" x2="137.16" y2="127" width="0.1524" layer="91"/>
<junction x="137.16" y="127"/>
</segment>
<segment>
<pinref part="C6" gate="G$1" pin="1"/>
<wire x1="137.16" y1="101.6" x2="137.16" y2="104.14" width="0.1524" layer="91"/>
<pinref part="U2" gate="G$1" pin="VDD@2"/>
<wire x1="137.16" y1="104.14" x2="149.86" y2="104.14" width="0.1524" layer="91"/>
<pinref part="+3V1" gate="G$1" pin="+3V3"/>
<wire x1="137.16" y1="106.68" x2="137.16" y2="104.14" width="0.1524" layer="91"/>
<junction x="137.16" y="104.14"/>
</segment>
<segment>
<pinref part="U1" gate="G$1" pin="VOUT"/>
<wire x1="73.66" y1="101.6" x2="81.28" y2="101.6" width="0.1524" layer="91"/>
<pinref part="C2" gate="G$1" pin="1"/>
<wire x1="81.28" y1="101.6" x2="96.52" y2="101.6" width="0.1524" layer="91"/>
<wire x1="81.28" y1="96.52" x2="81.28" y2="101.6" width="0.1524" layer="91"/>
<junction x="81.28" y="101.6"/>
<pinref part="+3V5" gate="G$1" pin="+3V3"/>
</segment>
<segment>
<pinref part="TP3" gate="G$1" pin="1"/>
<wire x1="243.84" y1="63.5" x2="233.68" y2="63.5" width="0.1524" layer="91"/>
<wire x1="233.68" y1="63.5" x2="233.68" y2="71.12" width="0.1524" layer="91"/>
<pinref part="+3V3" gate="G$1" pin="+3V3"/>
</segment>
<segment>
<pinref part="R1" gate="G$1" pin="2"/>
<pinref part="+3V9" gate="G$1" pin="+3V3"/>
<wire x1="73.66" y1="165.1" x2="73.66" y2="167.64" width="0.1524" layer="91"/>
</segment>
<segment>
<pinref part="U2" gate="G$1" pin="USB_VBUS/PIO0_3"/>
<wire x1="218.44" y1="160.02" x2="223.52" y2="160.02" width="0.1524" layer="91"/>
<pinref part="+3V6" gate="G$1" pin="+3V3"/>
<wire x1="223.52" y1="175.26" x2="223.52" y2="160.02" width="0.1524" layer="91"/>
</segment>
</net>
<net name="PIO0_4" class="0">
<segment>
<pinref part="U2" gate="G$1" pin="SCL/PIO0_4"/>
<wire x1="218.44" y1="157.48" x2="243.84" y2="157.48" width="0.1524" layer="91"/>
<label x="226.06" y="157.48" size="1.778" layer="95"/>
<pinref part="TP10" gate="G$1" pin="1"/>
</segment>
</net>
<net name="PIO0_5" class="0">
<segment>
<pinref part="U2" gate="G$1" pin="SDA/PIO0_5"/>
<wire x1="218.44" y1="154.94" x2="243.84" y2="154.94" width="0.1524" layer="91"/>
<label x="226.06" y="154.94" size="1.778" layer="95"/>
<pinref part="TP11" gate="G$1" pin="1"/>
</segment>
</net>
<net name="PIO0_7-LED" class="0">
<segment>
<pinref part="U2" gate="G$1" pin="CTS/PIO0_7"/>
<wire x1="218.44" y1="149.86" x2="246.38" y2="149.86" width="0.1524" layer="91"/>
<label x="226.06" y="149.86" size="1.778" layer="95"/>
</segment>
<segment>
<pinref part="R2" gate="G$1" pin="2"/>
<wire x1="124.46" y1="48.26" x2="124.46" y2="66.04" width="0.1524" layer="91"/>
<label x="124.46" y="50.8" size="1.778" layer="95" rot="R90"/>
</segment>
</net>
<net name="PIO0_8" class="0">
<segment>
<pinref part="U2" gate="G$1" pin="MISO0/CT16B0_MAT0/PIO0_8"/>
<wire x1="218.44" y1="144.78" x2="243.84" y2="144.78" width="0.1524" layer="91"/>
<pinref part="TP4" gate="G$1" pin="1"/>
<label x="226.06" y="145.034" size="1.778" layer="95"/>
</segment>
</net>
<net name="PIO0_18" class="0">
<segment>
<pinref part="U2" gate="G$1" pin="RXD/CT32B0_MAT0/PIO0_18"/>
<wire x1="218.44" y1="116.84" x2="243.84" y2="116.84" width="0.1524" layer="91"/>
<pinref part="TP8" gate="G$1" pin="1"/>
<label x="226.314" y="117.094" size="1.778" layer="95"/>
</segment>
</net>
<net name="PIO0_19" class="0">
<segment>
<pinref part="U2" gate="G$1" pin="TXD/CT32B0_MAT1/PIO0_19"/>
<wire x1="218.44" y1="114.3" x2="243.84" y2="114.3" width="0.1524" layer="91"/>
<pinref part="TP9" gate="G$1" pin="1"/>
<label x="226.314" y="114.554" size="1.778" layer="95"/>
</segment>
</net>
<net name="PIO0_10" class="0">
<segment>
<pinref part="U2" gate="G$1" pin="SWCLK/SCK0/CT16B0_MAT2/PIO0_10"/>
<wire x1="218.44" y1="139.7" x2="243.84" y2="139.7" width="0.1524" layer="91"/>
<label x="226.06" y="139.7" size="1.778" layer="95"/>
<pinref part="TP6" gate="G$1" pin="1"/>
</segment>
</net>
<net name="PIO0_1-ISP_EN" class="0">
<segment>
<pinref part="S1" gate="G$1" pin="2"/>
<wire x1="68.58" y1="40.64" x2="68.58" y2="66.04" width="0.1524" layer="91"/>
<label x="68.58" y="45.72" size="1.778" layer="95" rot="R90"/>
</segment>
<segment>
<pinref part="U2" gate="G$1" pin="CLKOUT/CT32B0_MAT2/USB_FTOGGLE/PIO0_1"/>
<wire x1="218.44" y1="165.1" x2="246.38" y2="165.1" width="0.1524" layer="91"/>
<label x="226.06" y="165.1" size="1.778" layer="95"/>
</segment>
</net>
<net name="N$6" class="0">
<segment>
<pinref part="R2" gate="G$1" pin="1"/>
<pinref part="D1" gate="G$1" pin="A"/>
<wire x1="124.46" y1="38.1" x2="124.46" y2="35.56" width="0.1524" layer="91"/>
</segment>
</net>
<net name="USB_DM" class="2">
<segment>
<label x="83.82" y="152.4" size="1.778" layer="95"/>
<wire x1="50.8" y1="152.4" x2="93.98" y2="152.4" width="0.1524" layer="91"/>
<pinref part="J1" gate="G$1" pin="D-"/>
</segment>
<segment>
<pinref part="U2" gate="G$1" pin="USB_DM"/>
<wire x1="149.86" y1="144.78" x2="127" y2="144.78" width="0.1524" layer="91"/>
<label x="127" y="144.78" size="1.778" layer="95"/>
</segment>
</net>
<net name="USB_DP" class="2">
<segment>
<wire x1="73.66" y1="147.32" x2="93.98" y2="147.32" width="0.1524" layer="91"/>
<label x="83.82" y="147.32" size="1.778" layer="95"/>
<wire x1="50.8" y1="147.32" x2="73.66" y2="147.32" width="0.1524" layer="91"/>
<junction x="73.66" y="147.32"/>
<pinref part="R1" gate="G$1" pin="1"/>
<wire x1="73.66" y1="154.94" x2="73.66" y2="147.32" width="0.1524" layer="91"/>
<pinref part="J1" gate="G$1" pin="D+"/>
</segment>
<segment>
<pinref part="U2" gate="G$1" pin="USB_DP"/>
<wire x1="149.86" y1="139.7" x2="127" y2="139.7" width="0.1524" layer="91"/>
<label x="127" y="139.7" size="1.778" layer="95"/>
</segment>
</net>
<net name="PIO0_9" class="0">
<segment>
<pinref part="U2" gate="G$1" pin="MOSI0/CT16B0_MAT1/PIO0_9"/>
<wire x1="218.44" y1="142.24" x2="243.84" y2="142.24" width="0.1524" layer="91"/>
<label x="226.06" y="142.24" size="1.778" layer="95"/>
<pinref part="TP5" gate="G$1" pin="1"/>
</segment>
</net>
<net name="+5V" class="0">
<segment>
<pinref part="U1" gate="G$1" pin="SHDN"/>
<wire x1="53.34" y1="96.52" x2="50.8" y2="96.52" width="0.1524" layer="91"/>
<wire x1="50.8" y1="96.52" x2="50.8" y2="101.6" width="0.1524" layer="91"/>
<pinref part="U1" gate="G$1" pin="VIN"/>
<wire x1="53.34" y1="101.6" x2="50.8" y2="101.6" width="0.1524" layer="91"/>
<wire x1="50.8" y1="101.6" x2="43.18" y2="101.6" width="0.1524" layer="91"/>
<junction x="50.8" y="101.6"/>
<pinref part="C1" gate="G$1" pin="1"/>
<wire x1="43.18" y1="96.52" x2="43.18" y2="101.6" width="0.1524" layer="91"/>
<wire x1="43.18" y1="101.6" x2="43.18" y2="106.68" width="0.1524" layer="91"/>
<junction x="43.18" y="101.6"/>
<pinref part="P+1" gate="VCC" pin="+5V"/>
</segment>
<segment>
<pinref part="TP2" gate="G$1" pin="1"/>
<wire x1="243.84" y1="68.58" x2="241.3" y2="68.58" width="0.1524" layer="91"/>
<wire x1="241.3" y1="68.58" x2="241.3" y2="71.12" width="0.1524" layer="91"/>
<pinref part="P+2" gate="VCC" pin="+5V"/>
</segment>
<segment>
<pinref part="P+3" gate="VCC" pin="+5V"/>
<wire x1="50.8" y1="157.48" x2="55.88" y2="157.48" width="0.1524" layer="91"/>
<pinref part="J1" gate="G$1" pin="VBUS"/>
</segment>
</net>
<net name="GND" class="0">
<segment>
<pinref part="GND8" gate="1" pin="GND"/>
<wire x1="50.8" y1="137.16" x2="58.42" y2="137.16" width="0.1524" layer="91"/>
<wire x1="58.42" y1="137.16" x2="58.42" y2="134.62" width="0.1524" layer="91"/>
<pinref part="J1" gate="G$1" pin="GND"/>
</segment>
<segment>
<pinref part="GND22" gate="1" pin="GND"/>
<wire x1="68.58" y1="25.4" x2="68.58" y2="30.48" width="0.1524" layer="91"/>
<pinref part="S1" gate="G$1" pin="1"/>
</segment>
<segment>
<pinref part="U1" gate="G$1" pin="GND"/>
<wire x1="53.34" y1="91.44" x2="50.8" y2="91.44" width="0.1524" layer="91"/>
<wire x1="50.8" y1="91.44" x2="50.8" y2="86.36" width="0.1524" layer="91"/>
<pinref part="GND3" gate="1" pin="GND"/>
</segment>
<segment>
<pinref part="C2" gate="G$1" pin="2"/>
<pinref part="GND18" gate="1" pin="GND"/>
<wire x1="81.28" y1="88.9" x2="81.28" y2="86.36" width="0.1524" layer="91"/>
</segment>
<segment>
<pinref part="GND28" gate="1" pin="GND"/>
<pinref part="C1" gate="G$1" pin="2"/>
<wire x1="43.18" y1="86.36" x2="43.18" y2="88.9" width="0.1524" layer="91"/>
</segment>
<segment>
<pinref part="C3" gate="G$1" pin="2"/>
<pinref part="GND4" gate="1" pin="GND"/>
<wire x1="132.08" y1="167.64" x2="129.54" y2="167.64" width="0.1524" layer="91"/>
<wire x1="129.54" y1="167.64" x2="129.54" y2="157.48" width="0.1524" layer="91"/>
<pinref part="C4" gate="G$1" pin="2"/>
<wire x1="129.54" y1="157.48" x2="129.54" y2="154.94" width="0.1524" layer="91"/>
<wire x1="132.08" y1="157.48" x2="129.54" y2="157.48" width="0.1524" layer="91"/>
<junction x="129.54" y="157.48"/>
</segment>
<segment>
<pinref part="C6" gate="G$1" pin="2"/>
<pinref part="GND10" gate="1" pin="GND"/>
<wire x1="137.16" y1="91.44" x2="137.16" y2="93.98" width="0.1524" layer="91"/>
</segment>
<segment>
<pinref part="C5" gate="G$1" pin="2"/>
<pinref part="GND11" gate="1" pin="GND"/>
</segment>
<segment>
<pinref part="D1" gate="G$1" pin="C"/>
<pinref part="GND6" gate="1" pin="GND"/>
<wire x1="124.46" y1="27.94" x2="124.46" y2="25.4" width="0.1524" layer="91"/>
</segment>
<segment>
<pinref part="TP1" gate="G$1" pin="1"/>
<pinref part="GND16" gate="1" pin="GND"/>
<wire x1="243.84" y1="58.42" x2="233.68" y2="58.42" width="0.1524" layer="91"/>
</segment>
<segment>
<pinref part="U2" gate="G$1" pin="GND"/>
<wire x1="149.86" y1="93.98" x2="147.32" y2="93.98" width="0.1524" layer="91"/>
<pinref part="GND2" gate="1" pin="GND"/>
<wire x1="147.32" y1="93.98" x2="147.32" y2="91.44" width="0.1524" layer="91"/>
</segment>
</net>
</nets>
</sheet>
</sheets>
<errors>
<approved hash="101,1,243.84,101.6,TP7,1,,,,"/>
<approved hash="101,1,243.84,96.52,TP12,1,,,,"/>
<approved hash="102,1,58.42,104.14,VOUT,+3V3,,,,"/>
<approved hash="104,1,38.1,104.14,U1,VIN,+5V,,,"/>
</errors>
</schematic>
</drawing>
</eagle>
